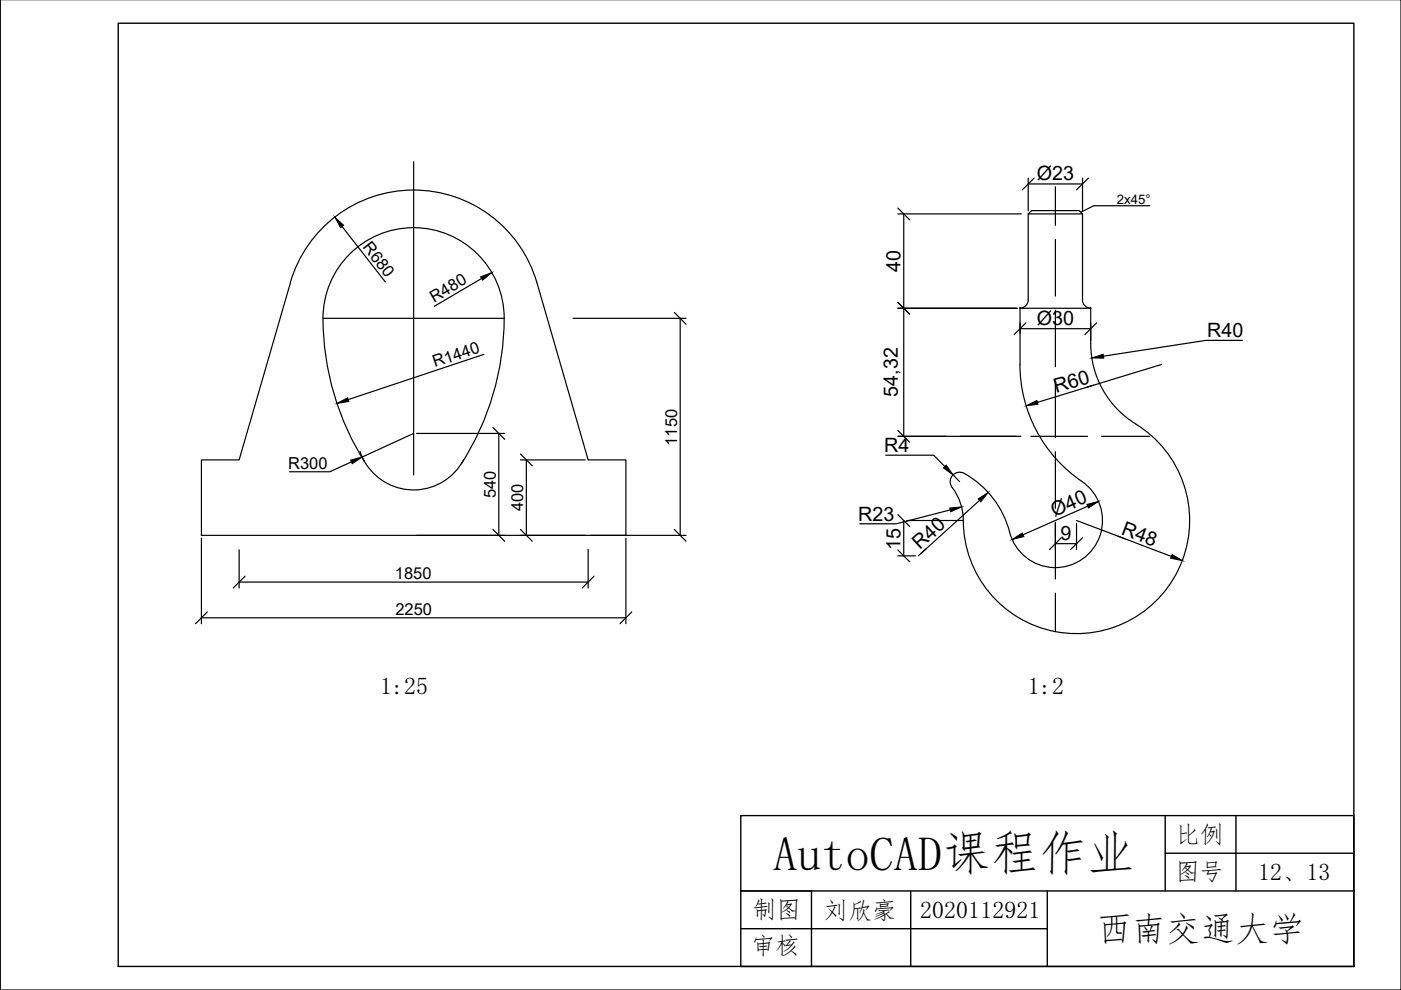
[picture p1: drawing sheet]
<svg xmlns="http://www.w3.org/2000/svg" width="297mm" height="210mm" viewBox="0 0 297 210" stroke-linecap="round" stroke-linejoin="round" font-family="sans-serif">
<!-- layer: 0 -->
<g fill="none" stroke="#000" stroke-width=".25">
<path d="M297 -.1v210h-296.9v-210M87.7 34.3v66.4M218 37.8v6.9M218 39h11.5M219.3 37.8l-2.5 2.5M223.8 39.6v8.2M229.5 37.8v6.9M230.8 37.8l-2.6 2.5M61.6 59.9a27.2 27.2 0 0 1 26.1-19.6 27.2 27.2 0 0 1 26.1 19.6M61.6 59.9l-10.9 37.6h-8v16h90v-16h-8l-10.9-37.6M72.5 48l9.2 11.8M102.1 59l-10 6"/>
<path d="M190.4 45.4h26.1M190.4 44.1l2.5 2.5M191.6 45.4v47.1M218 45.4l.7-.7h10.1l.7 .7M223.8 50.8v12M229.5 45.4h-11.5v18.2a1.75 1.75 0 0 1-1.7 1.7M229.5 45.4v18.2a1.75 1.75 0 0 0 1.7 1.7M243.8 43.6h-11.9l-2.7 1.4M68.5 67.5a19.2 19.2 0 0 1 19.2-19.2 19.2 19.2 0 0 1 19.2 19.2M68.5 67.5a56.9 56.9 0 0 0 9.8 31.8 12 12 0 0 0 20-1.8M68.5 67.5h38.4M102.6 75.1l-28.8 9.6"/>
<path d="M106.9 67.5a57.6 57.6 0 0 1-9.1 30.9M121.5 67.5h24M143 66.2l2.5 2.6M144.2 67.5v46M190.4 65.4h25.2M190.4 64.1l2.5 2.5M216.3 65.4h.1M216.3 68.4v2.3M216.3 69.7h15M217.5 68.4l-2.5 2.5M223.8 65.8v12M231.3 65.4h.1"/>
<path d="M231.3 68.4v3.8M232.5 68.4l-2.5 2.5M246.3 77.3l-26.4 8M263.4 72.2h-7.8l-21.6 3.3M74.5 97.9l-4.6 2.1h-8.5M76.3 95.7l1 2.1M87.7 91.9l-10.9 5M88.3 91.9h18.7M104.5 90.6l2.5 2.5M105.8 91.9v21.6M110.3 97.5h13.8M110.3 96.3l2.5 2.5"/>
<path d="M111.6 97.5v16M187.8 96.5h10.2l2.3 2.4M190.4 92.5h26M190.4 91.3l2.5 2.5M218.6 92.5h12M223.8 80.8v12M223.8 95.8v12M233.6 92.5h10.1M42.7 114.1v18.1M50.7 116.6v8.1M88.3 113.5h18.7M104.5 112.3l2.5 2.5"/>
<path d="M110.3 113.5h13.8M110.3 112.3l2.5 2.5M124.7 116.5v8.2M125.3 113.5h20.2M132.7 114.1v18.1M143 112.3l2.5 2.5M190.4 117.8h3.7M190.4 109.1l2.5 2.5M190.4 116.6l2.5 2.5M191.6 110.4v7.4M192.2 110.4h12.1M201.5 108.1l-11.4 3h-7.8"/>
<path d="M202.1 100.7l1.4 1.4M204.4 100.4a2 2 0 0 0-2.5 .4 2 2 0 0 0 0 2.5 11.5 11.5 0 0 1 2.3 7 24 24 0 0 0 35.8 21 24 24 0 0 0 .8-41.4 20 20 0 0 1-9.5-17.1v-7.4h-15l-.1 11.9a30.4 30.4 0 0 0 14 25.4 10 10 0 0 1-1.2 16.1 10 10 0 0 1-14.9-6 20 20 0 0 0-9.7-12.4M207.7 106.1l-13 11.7M223.8 110.8v12M223.8 115.3h4.4M225 114l-2.5 2.5M228.2 111v5.5M228.2 110.4l10.4 3.9M229.5 114l-2.5 2.5M230.6 107.3l-13.7 6.1M237 113.7l11.4 4.3M42.7 131h90"/>
<path d="M43.9 129.7l-2.4 2.5M50.7 123.4h74M52 122.2l-2.5 2.5M125.9 122.2l-2.4 2.5M133.9 129.7l-2.4 2.5M223.8 125.8v8.1M157.1 188.9h14.9"/>
</g>
<path d="M71 46.1l1.9 1.7-.7 .5zM101.9 58.7l2.4-.9-2 1.6zM231.5 75.9l2.4-.8 .1 .8zM71.5 85.5l2.2-1.2 .3 .8zM74.3 97.6l2.5-.7-2.1 1.4zM200 99.2l.6-.6 1.5 2.1zM217.6 86l2.2-1.1 .3 .8zM201.4 107.7l2.5-.2-2.3 1zM207.4 105.8l2.1-1.4-1.6 2zM214.6 114.4l2.1-1.4 .4 .8zM230.4 106.9l2.5-.6-2.1 1.4zM248.5 117.6l2.2 1.3-2.5-.5z" fill="#000" stroke="#000" stroke-width=".21"/>
<path d="M25.1 4.9h261.9v200h-261.9zM247 172.9v8h40M262.1 172.9v16M157.1 188.9v16h129.9v-32h-129.9v16h129.9M157.1 196.9h64.9v8M172 188.9v16M193.1 188.9v16M222 188.9v8M247 180.9v8" fill="none" stroke="#000" stroke-width=".3"/>
<text font-size="10.2" x="164" y="184.5">AutoCAD课程作业</text>
<text font-size="7.3" x="232.6" y="199.6">西南交通大学</text>
<g font-size="5.1">
<text x="80.6" y="147.1">1:25</text>
<text x="217.9" y="147.1">1:2</text>
<text x="249.3" y="178.7">比例</text>
<text x="249.2" y="186.7">图号</text>
<text x="266.8" y="186.5">12、13</text>
<text x="159.5" y="194.7">制图</text>
<text x="174.7" y="194.7">刘欣豪</text>
<text x="195.1" y="194.6">2020112921</text>
<text x="159.2" y="202.4">审核</text>
</g>
<g font-size="4.2">
<text x="219.8" y="38.2">Ø23</text>
<text x="190.9" y="57.6" transform="rotate(-90 190.9 57.6)">40</text>
<text x="219.8" y="68.9">Ø30</text>
<text x="255.9" y="71.5">R40</text>
<text x="224" y="83.4" transform="rotate(-17 224 83.4)">R60</text>
<text x="190.4" y="84.2" transform="rotate(-90 190.4 84.2)">54,32</text>
<text x="187.5" y="95.9">R4</text>
<text x="181.9" y="110.4">R23</text>
<text x="223.5" y="109.6" transform="rotate(-24 223.5 109.6)">Ø40</text>
<text x="237.5" y="113.1" transform="rotate(21 237.5 113.1)">R48</text>
<text x="190.9" y="116.6" transform="rotate(-90 190.9 116.6)">15</text>
<text x="195" y="116.7" transform="rotate(-42 195 116.7)">R40</text>
<text x="224.8" y="114.6">9</text>
</g>
<g font-size="3.5">
<text x="76.8" y="52.4" transform="rotate(52 76.8 52.4)">R680</text>
<text x="92" y="64.2" transform="rotate(-30 92 64.2)">R480</text>
<text x="92.2" y="77.9" transform="rotate(-18 92.2 77.9)">R1440</text>
<text x="143.5" y="94.5" transform="rotate(-90 143.5 94.5)">1150</text>
<text x="61.1" y="99.3">R300</text>
<text x="105.1" y="105.6" transform="rotate(-90 105.1 105.6)">540</text>
<text x="110.9" y="108.3" transform="rotate(-90 110.9 108.3)">400</text>
<text x="83.7" y="122.7">1850</text>
<text x="83.8" y="130.3">2250</text>
</g>
<text font-size="2.8" x="236.8" y="43.2">2x45°</text>
</svg>
